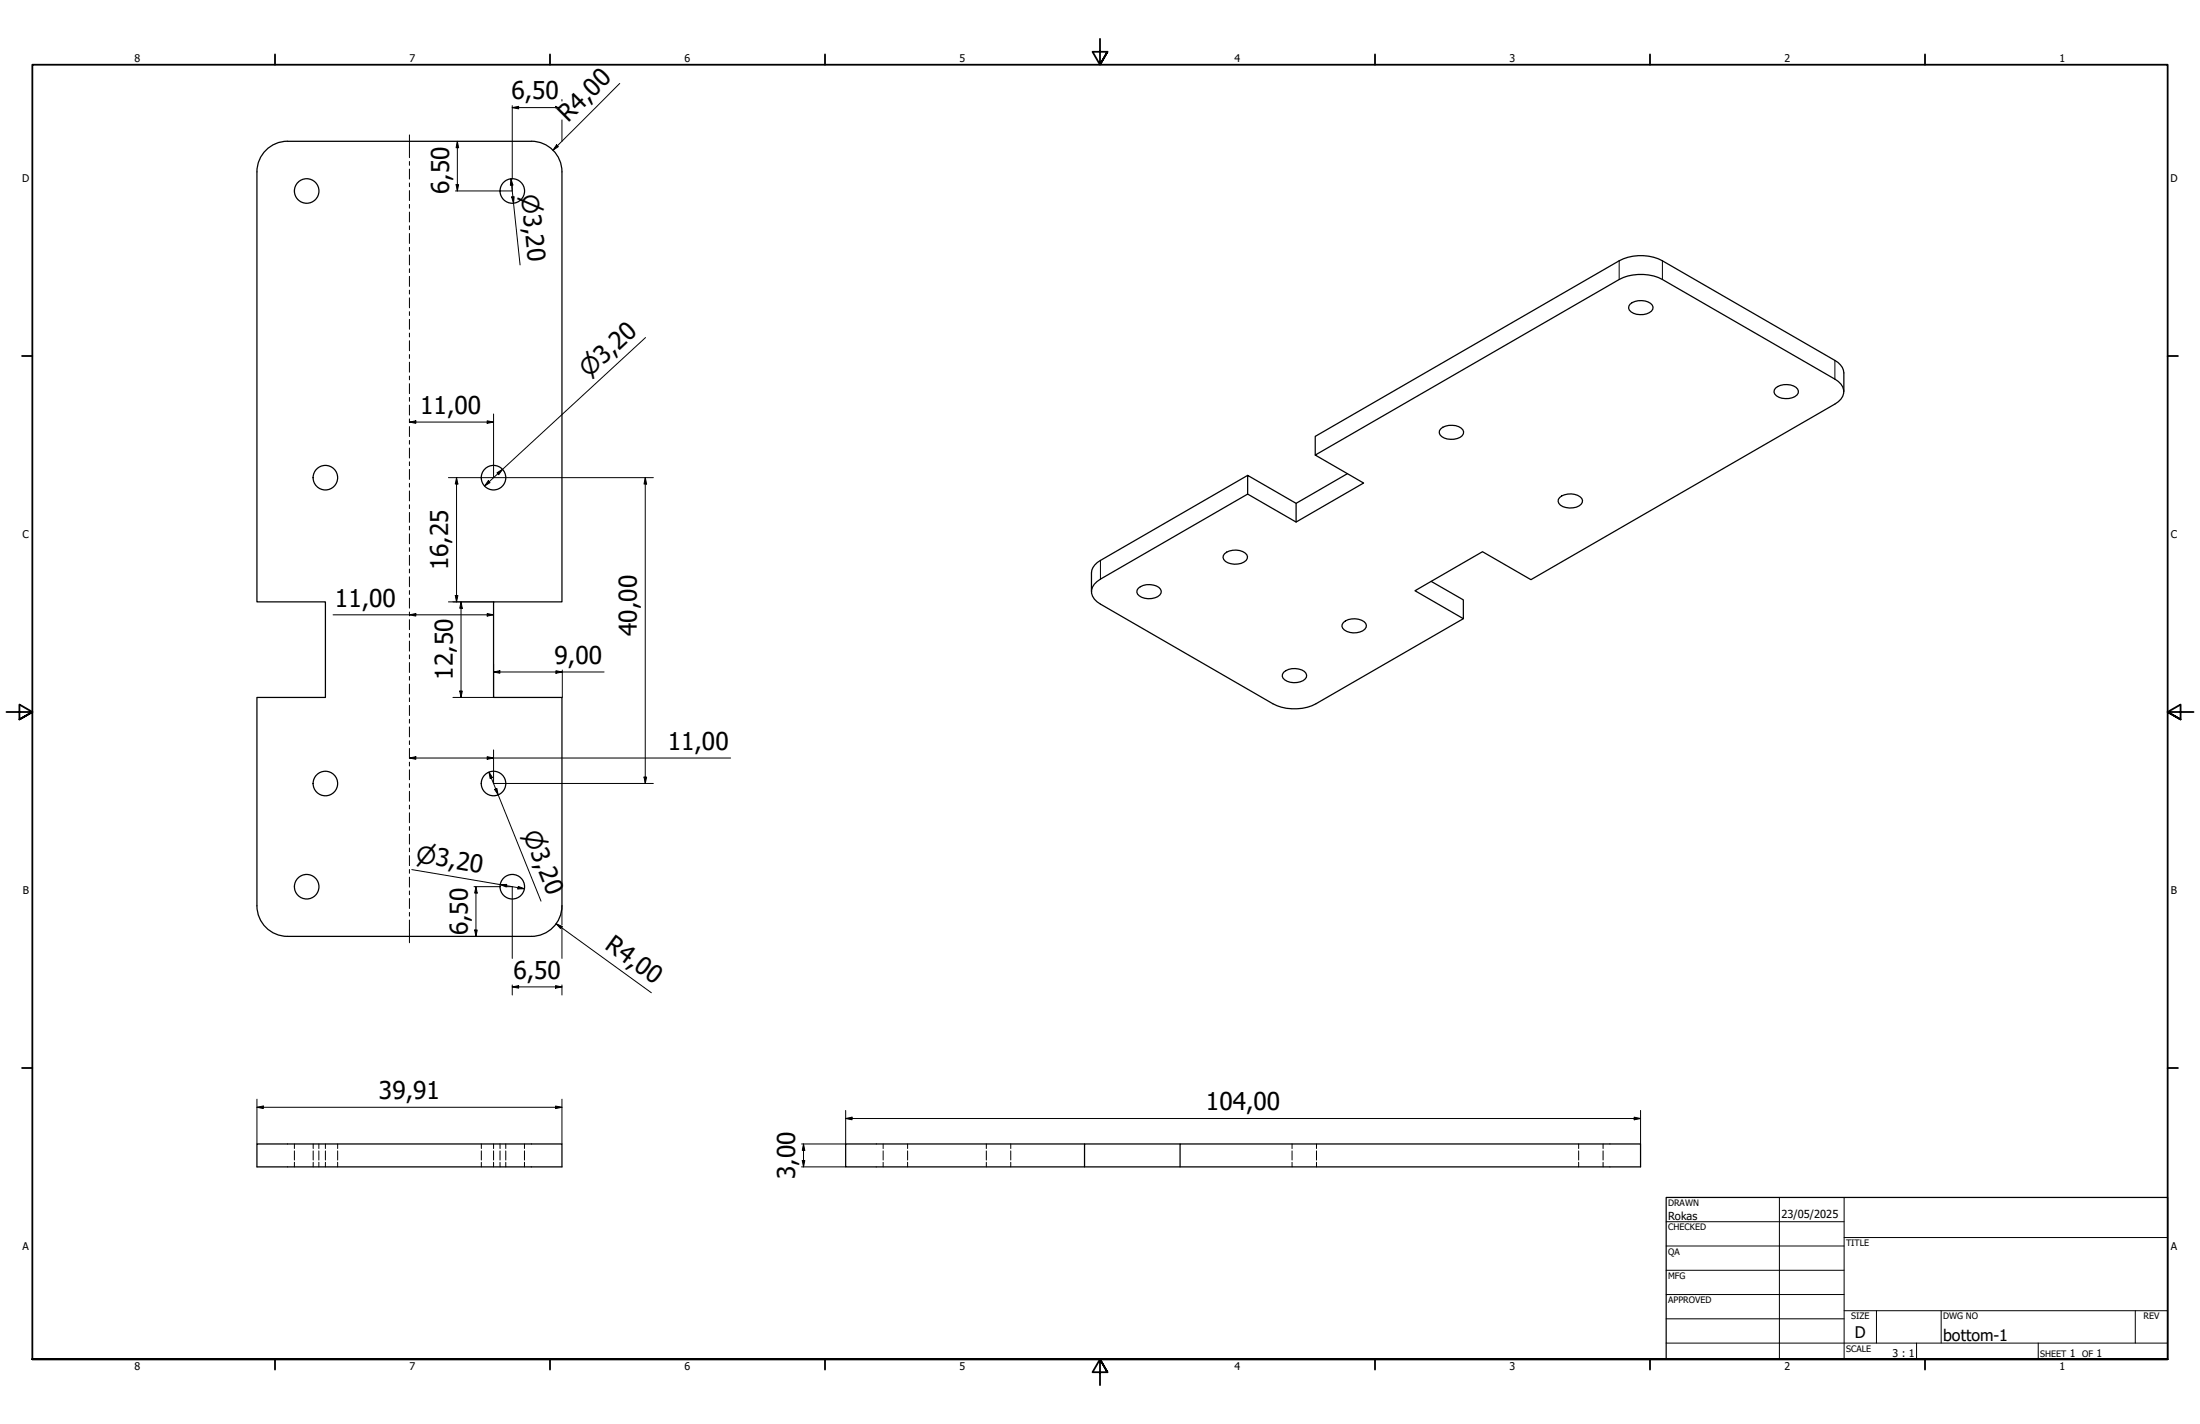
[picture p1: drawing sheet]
<svg xmlns="http://www.w3.org/2000/svg" width="864mm" height="559mm" viewBox="0 0 864 559" stroke-linecap="round" stroke-linejoin="round" font-family="sans-serif">
<!-- layer: Hidden (ISO) -->
<g fill="none" stroke="#000" stroke-width=".39">
<path d="M115.6 448.9v1.8M115.6 451.6v3.6M115.6 456.1v1.8M122.9 448.9v1.8M122.9 451.6v3.6M122.9 456.1v1.8M125.2 448.9v1.8M125.2 451.6v3.6M125.2 456.1v1.8M127.7 448.9v1.8M127.7 451.6v3.6M127.7 456.1v1.8"/>
<path d="M132.5 448.9v1.8M132.5 451.6v3.6M132.5 456.1v1.8M188.9 448.9v1.8M188.9 451.6v3.6M188.9 456.1v1.8M193.7 448.9v1.8M193.7 451.6v3.6M193.7 456.1v1.8M196.3 448.9v1.8M196.3 451.6v3.6M196.3 456.1v1.8"/>
<path d="M198.5 448.9v1.8M198.5 451.6v3.6M198.5 456.1v1.8M205.9 448.9v1.8M205.9 451.6v3.6M205.9 456.1v1.8M346.7 448.9v1.8M346.7 451.6v3.6M346.7 456.1v1.8M356.3 448.9v1.8M356.3 451.6v3.6M356.3 456.1v1.8"/>
<path d="M387.2 448.9v1.8M387.2 451.6v3.6M387.2 456.1v1.8M396.8 448.9v1.8M396.8 451.6v3.6M396.8 456.1v1.8M507.2 448.9v1.8M507.2 451.6v3.6M507.2 456.1v1.8M516.8 448.9v1.8M516.8 451.6v3.6M516.8 456.1v1.8"/>
<path d="M619.7 448.9v1.8M619.7 451.6v3.6M619.7 456.1v1.8M629.3 448.9v1.8M629.3 451.6v3.6M629.3 456.1v1.8"/>
</g>
<!-- layer: Visible (ISO) -->
<g fill="none" stroke="#000" stroke-width=".49">
<path d="M208.6 55.4a12 12 0 0 1 12 12.1v168.7h-26.9v37.5h26.9v81.7a12 12 0 0 1-12 12.1M208.6 55.5l-95.7-.1a12 12 0 0 0-12 12.1v168.7h26.8v37.5h-26.8v81.7a12 12 0 0 0 12 12.1h95.7M639.9 119.4a6.7 6.7 0 0 1 8.7 .3 1.99 1.99 0 0 1-1.1 3 6.8 6.8 0 0 1-7.9-1l-.3-.8zM696.9 152.3a6.7 6.7 0 0 1 8.8 .4 2 2 0 0 1-1.1 2.9 6.9 6.9 0 0 1-7.9-1l-.3-.7zM723.8 153.7v-7.4a5.8 5.8 0 0 0-3.5-4.9l-67.7-39.1a18.6 18.6 0 0 0-17 0l-119.3 68.9v7.4M565.5 168.3a6.7 6.7 0 0 1 8.8 .4 2.06 2.06 0 0 1-1.1 2.9 6.9 6.9 0 0 1-7.9-1l-.3-1.5zM489.8 186.5l-57.8 33.4a6.2 6.2 0 0 0-3.6 4.9v7.4M489.8 193.9v-7.4l19 11M528.9 185.9l-20.1 11.6v7.4M612.2 195.3a6.6 6.6 0 0 1 8.7 .3 2.06 2.06 0 0 1-1.1 2.9 6.8 6.8 0 0 1-7.9-.9l-.2-1.6zM480.7 217.3a6.6 6.6 0 0 1 8.7 .4 2.05 2.05 0 0 1-1.1 2.9 6.8 6.8 0 0 1-7.9-1l-.3-.8zM429.6 229.2l2.4-1.9 57.8-33.4 19 11 26.5-15.4-19-10.9 119.3-68.9a19 19 0 0 1 17 0l67.7 39.1a5.1 5.1 0 0 1 2.4 7.8l-2.4 2-119.3 68.9-19.1-11-26.5 15.3 19 11-57.8 33.4a19 19 0 0 1-17 0l-67.6-39.1a5.1 5.1 0 0 1-2.4-7.9z"/>
<path d="M446.8 230.9a6.6 6.6 0 0 1 8.7 .3 2 2 0 0 1-1.1 2.9 6.8 6.8 0 0 1-7.9-.9l-.2-.8zM561.8 228.1l12.6 7.3v7.4M527.4 244.3a6.6 6.6 0 0 1 8.7 .3 2.05 2.05 0 0 1-1.1 2.9 6.8 6.8 0 0 1-7.9-.9l-.3-.8zM503.9 263.8a6.6 6.6 0 0 1 8.7 .4 2 2 0 0 1-1.1 2.9 6.8 6.8 0 0 1-7.9-1l-.3-.8zM100.9 448.9h119.7v9h-119.7zM425.7 448.9h-93.7v9h312v-9h-180.8v9M463.2 448.9h-37.5v9"/>
<circle cx="120.4" cy="74.9" r="4.8"/>
<circle cx="201.1" cy="74.9" r="4.8"/>
<circle cx="127.7" cy="187.4" r="4.8"/>
<circle cx="193.7" cy="187.4" r="4.8"/>
<circle cx="127.7" cy="307.5" r="4.8"/>
<circle cx="193.7" cy="307.5" r="4.8"/>
<circle cx="120.4" cy="348" r="4.8"/>
<circle cx="201.1" cy="348" r="4.8"/>
</g>
<!-- layer: Visible Narrow (ISO) -->
<path d="M635.6 102.3v7.4M652.6 102.3v7.4M720.3 141.4v7.4M432 219.9v7.4" fill="none" stroke="#000" stroke-width=".39"/>
<!-- layer: Border (ANSI) -->
<g fill="none" stroke="#000" stroke-width=".71">
<path d="M431.8 15.2v10.2l-2.9-5.1h5.8l-2.9 5.1 2.9-5.1M107.9 21.3v4.1M215.9 21.3v4.1M323.8 21.3v4.1M539.8 21.3v4.1M647.7 21.3v4.1M755.6 21.3v4.1M8.6 139.7h4.1M850.9 139.7h4.1M2.5 279.4h10.2l-5.1-2.9v5.8l5.1-2.9-5.1 2.9M861.1 279.4h-10.2l5.1-2.9v5.8l-5.1-2.9 5.1 2.9M8.6 419.1h4.1"/>
<path d="M850.9 419.1h4.1M12.7 533.4v-508h838.2v508h-838.2h838.2M107.9 533.4v4.1M215.9 533.4v4.1M323.8 533.4v4.1M434.7 538.5l-2.9-5.1 2.9 5.1h-5.8l2.9-5.1v10.2M539.8 533.4v4.1M647.7 533.4v4.1M755.6 533.4v4.1"/>
</g>
<!-- layer: Title (ANSI) -->
<g fill="none" stroke="#000" stroke-width=".39">
<path d="M654 479.4h69.9M698.5 469.9v63.5M723.9 469.9v63.5M654 488.9h69.9M654 498.5h69.9M723.9 485.6h127M654 508h69.9M654 517.5h69.9M723.9 514.3h127M736.6 514.3v12.7M762 514.3v12.7M838.2 514.3v12.7"/>
<path d="M654 527h196.9M752.3 527v6.4M800.1 527v6.4"/>
</g>
<path d="M654 469.9h196.9v63.5h-196.9z" fill="none" stroke="#000" stroke-width=".49"/>
<!-- layer: Dimension (ISO) -->
<g fill="none" stroke="#000" stroke-width=".39">
<path d="M220.6 39.1v.6M243.3 32.7l-26.2 26.2M179.5 55.5l.5 2.5h-1zM179.5 55.5v19.4M201.1 42.2l2.5-.5v1zM201.1 41.5v28.7M218.4 41.8l-.3-.1v.5h-17M218.5 56.8l.7 .7-2.1 1.4zM220.6 47.1v8.4M179 72.5h1l-.5 2.4zM200.6 70.2l.7 2.4-1 .1zM200.6 70.2l3.6 33.8"/>
<path d="M200.8 77.3l1-.1-.2 2.5zM201.1 72.5v2.4h-22.3M253.4 132.5l-63.2 58.2M160.7 165.6l2.5-.5v1zM160.7 165.6h33M191.2 165.1l2.5 .5-2.5 .5zM193.7 162.5v24.9M176 187.4h80.5M179.2 187.4l.5 2.5h-1zM179.2 187.4v48.8M191.7 188.6l.7 .8-2.2 1.3zM195.1 185.5l2.2-1.3-1.5 2.1z"/>
<path d="M253.3 187.4l.5 2.5h-1zM253.3 187.4v120M176 236.2h17.7M178.7 233.7h1l-.5 2.5zM181 236.2l.5 2.5h-1zM181 236.2v37.5M130.7 241.3h63M160.7 241.3l2.5-.5v1zM191.2 240.8l2.5 .5-2.5 .5zM180.5 271.2h1l-.5 2.5zM193.7 263.7l2.5-.5v1zM193.7 260.5v13.2h-15.9"/>
<path d="M193.7 263.7h43.4M218.2 263.2l2.5 .5-2.5 .5zM220.7 262.9v10.8M160.7 297.5l2.5-.6v1.1zM160.7 297.5h126.1M191.2 296.9l2.5 .6-2.5 .5zM193.7 294.3v10.5M191.9 303l1.4 2.1-.9 .4zM191.9 303l20.5 50.6M193.7 304.9v2.5h62.8M194.1 309.8l1-.4 .4 2.5zM252.8 304.9h1l-.5 2.5z"/>
<path d="M161.6 341.2l44.2 7.6M186.1 347.9h10.2M186.8 347.9l.5 2.5h-1zM186.8 347.9v19.6M196.4 347.1h2.5l-.2 1zM198.6 347.9h2.5v28.2M203.4 347.8l2.4 1h-2.5zM220.6 355.5v7.4M186.3 364.9h1l-.5 2.6zM218.3 362.5l2.3 1-.6 .8zM218.3 362.5l37.4 27.1M220.6 363.4v12.7"/>
<path d="M201.1 387.3l2.5-.5v1zM201.1 386.5v4M201.1 387.3h19.5M218.1 386.8l2.5 .5-2.5 .5zM220.6 386.5v4M100.9 434.5l2.5-.5v1zM100.9 434.5h119.7M100.9 431.3v17.6M218.1 434l2.5 .5-2.5 .5zM220.6 431.3v17.6M332 438.9l2.5-.5v1zM332 435.8v13.1h-17.4"/>
<path d="M332 438.9h312M641.5 438.4l2.5 .5-2.5 .5zM644 435.8v13.1M314.6 457.9h17.4M314.9 455.4h1l-.5 2.5zM315.4 448.9l.5 2.5h-1zM315.4 448.9v9"/>
</g>
<g fill="#000">
<path d="M179.5 55.5l.5 2.5h-1zM201.1 42.2l2.5-.5v1zM218.1 41.7l2.5 .5-2.5 .5zM218.5 56.8l.7 .7-2.1 1.4zM179 72.5h1l-.5 2.4zM200.8 77.3l1-.1-.2 2.5zM200.6 70.2l.7 2.4-1 .1zM160.7 165.6l2.5-.5v1zM191.2 165.1l2.5 .5-2.5 .5zM179.2 187.4l.5 2.5h-1zM191.7 188.6l.7 .8-2.2 1.3zM195.1 185.5l2.2-1.3-1.5 2.1z"/>
<path d="M253.3 187.4l.5 2.5h-1zM178.7 233.7h1l-.5 2.5zM181 236.2l.5 2.5h-1zM160.7 241.3l2.5-.5v1zM191.2 240.8l2.5 .5-2.5 .5zM180.5 271.2h1l-.5 2.5zM193.7 263.7l2.5-.5v1zM218.2 263.2l2.5 .5-2.5 .5zM160.7 297.5l2.5-.6v1.1zM191.2 296.9l2.5 .6-2.5 .5zM191.9 303l1.4 2.1-.9 .4zM194.1 309.8l1-.4 .4 2.5z"/>
<path d="M252.8 304.9h1l-.5 2.5zM186.8 347.9l.5 2.5h-1zM196.4 347.1h2.5l-.2 1zM203.4 347.8l2.4 1h-2.5zM186.3 364.9h1l-.5 2.6zM218.3 362.5l2.3 1-.6 .8zM201.1 387.3l2.5-.5v1zM218.1 386.8l2.5 .5-2.5 .5zM100.9 434.5l2.5-.5v1zM218.1 434l2.5 .5-2.5 .5zM332 438.9l2.5-.5v1zM641.5 438.4l2.5 .5-2.5 .5z"/>
<path d="M314.9 455.4h1l-.5 2.5zM315.4 448.9l.5 2.5h-1z"/>
</g>
<!-- layer: Centerline (ISO) -->
<g fill="none" stroke="#000" stroke-width=".39">
<path d="M160.7 53v8.9M160.7 63.4v1.5M160.7 66.4v3.9M160.7 71.8v1.5M160.7 74.8v3.9M160.7 80.2v1.5M160.7 83.2v3.9M160.7 88.6v1.5M160.7 91.6v3.9M160.7 97v1.5M160.7 100v4M160.7 105.4v1.6"/>
<path d="M160.7 108.4v4M160.7 113.9v1.5M160.7 116.9v3.9M160.7 122.3v1.5M160.7 125.3v3.9M160.7 130.7v1.5M160.7 133.7v4M160.7 139.1v1.6M160.7 142.1v4M160.7 147.6v1.4M160.7 150.6v3.9M160.7 156v1.5"/>
<path d="M160.7 159v3.9M160.7 164.4v1.5M160.7 167.4v3.9M160.7 172.8v1.5M160.7 175.8v3.9M160.7 181.2v1.5M160.7 184.2v3.9M160.7 189.7v1.4M160.7 192.7v3.9M160.7 198.1v1.5M160.7 201.1v3.9M160.7 206.5v1.5"/>
<path d="M160.7 209.5v3.9M160.7 214.9v1.5M160.7 217.9v3.9M160.7 223.3v1.5M160.7 226.3v4M160.7 231.7v1.6M160.7 234.7v4M160.7 240.2v1.5M160.7 243.2v3.9M160.7 248.6v1.5M160.7 251.6v3.9M160.7 257v1.5"/>
<path d="M160.7 260v3.9M160.7 265.4v1.5M160.7 268.4v3.9M160.7 273.8v1.5M160.7 276.8v4M160.7 282.3v1.5M160.7 285.3v3.9M160.7 290.7v1.5M160.7 293.7v3.9M160.7 299.1v1.5M160.7 302.1v3.9M160.7 307.5v1.5"/>
<path d="M160.7 310.5v3.9M160.7 315.9v1.5M160.7 318.9v4M160.7 324.3v1.6M160.7 327.3v4M160.7 332.8v1.5M160.7 335.8v3.9M160.7 341.2v1.5M160.7 344.2v3.9M160.7 349.6v1.5M160.7 352.6v3.9M160.7 358v1.5"/>
<path d="M160.7 361v9"/>
</g>
<g font-size="9.6">
<text x="200.7" y="38.9">6,50</text>
<text x="223" y="48.4" transform="rotate(-45 223 48.4)">R4,00</text>
<text x="176.3" y="76.1" transform="rotate(-90 176.3 76.1)">6,50</text>
<text x="165" y="162.4">11,00</text>
<text x="176" y="223.8" transform="rotate(-90 176 223.8)">16,25</text>
<text x="131.5" y="238">11,00</text>
<text x="250" y="249.6" transform="rotate(-90 250 249.6)">40,00</text>
<text x="217.7" y="260.4">9,00</text>
<text x="177.7" y="266.7" transform="rotate(-90 177.7 266.7)">12,50</text>
<text x="262.1" y="294.2">11,00</text>
<text x="183.6" y="367" transform="rotate(-90 183.6 367)">6,50</text>
<text x="237" y="372" transform="rotate(36 237 372)">R4,00</text>
<text x="201.5" y="384">6,50</text>
<text x="148.8" y="431.3">39,91</text>
<text x="473.4" y="435.6">104,00</text>
<text x="312.1" y="462.7" transform="rotate(-90 312.1 462.7)">3,00</text>
</g>
<g font-size="9.1">
<text x="204.5" y="76.5" transform="rotate(84 204.5 76.5)">⌀3,20</text>
<text x="231.1" y="148.5" transform="rotate(-43 231.1 148.5)">⌀3,20</text>
<text x="205.2" y="327.1" transform="rotate(68 205.2 327.1)">⌀3,20</text>
<text x="162.9" y="338.1" transform="rotate(10 162.9 338.1)">⌀3,20</text>
</g>
<g font-size="6.3">
<text x="728.1" y="524.9">D</text>
<text x="762.8" y="526.2">bottom-1</text>
</g>
<g font-size="4.3">
<text x="654.8" y="478.6">Rokas</text>
<text x="699.3" y="478">23/05/2025</text>
</g>
<g font-size="4.2">
<text x="52.8" y="24.4">8</text>
<text x="160.8" y="24.4">7</text>
<text x="268.7" y="24.4">6</text>
<text x="376.7" y="24.4">5</text>
<text x="484.6" y="24.4">4</text>
<text x="592.6" y="24.4">3</text>
<text x="700.5" y="24.4">2</text>
<text x="808.5" y="24.4">1</text>
<text x="8.7" y="71.4">D</text>
<text x="852" y="71.4">D</text>
<text x="8.9" y="211.1">C</text>
<text x="852.2" y="211.1">C</text>
<text x="8.9" y="350.8">B</text>
<text x="852.2" y="350.8">B</text>
<text x="8.9" y="490.5">A</text>
<text x="852.2" y="490.5">A</text>
<text x="742.9" y="532.6">3 : 1</text>
<text x="812.4" y="532.6">1</text>
<text x="823" y="532.6">1</text>
<text x="52.8" y="537.5">8</text>
<text x="160.8" y="537.5">7</text>
<text x="268.7" y="537.5">6</text>
<text x="376.7" y="537.5">5</text>
<text x="484.6" y="537.5">4</text>
<text x="592.6" y="537.5">3</text>
<text x="700.5" y="537.5">2</text>
<text x="808.5" y="537.5">1</text>
</g>
<g font-size="3.5">
<text x="654.8" y="473.2">DRAWN</text>
<text x="654.8" y="482.8">CHECKED</text>
<text x="724.7" y="488.9">TITLE</text>
<text x="654.8" y="492.3">QA</text>
<text x="654.8" y="501.8">MFG</text>
<text x="654.8" y="511.4">APPROVED</text>
<text x="726.7" y="517.7">SIZE</text>
<text x="762.8" y="517.7">DWG NO</text>
<text x="841.4" y="517.7">REV</text>
<text x="724.7" y="530.4">SCALE</text>
<text x="800.9" y="532.6">SHEET</text>
<text x="817.4" y="532.6">OF</text>
</g>
</svg>
